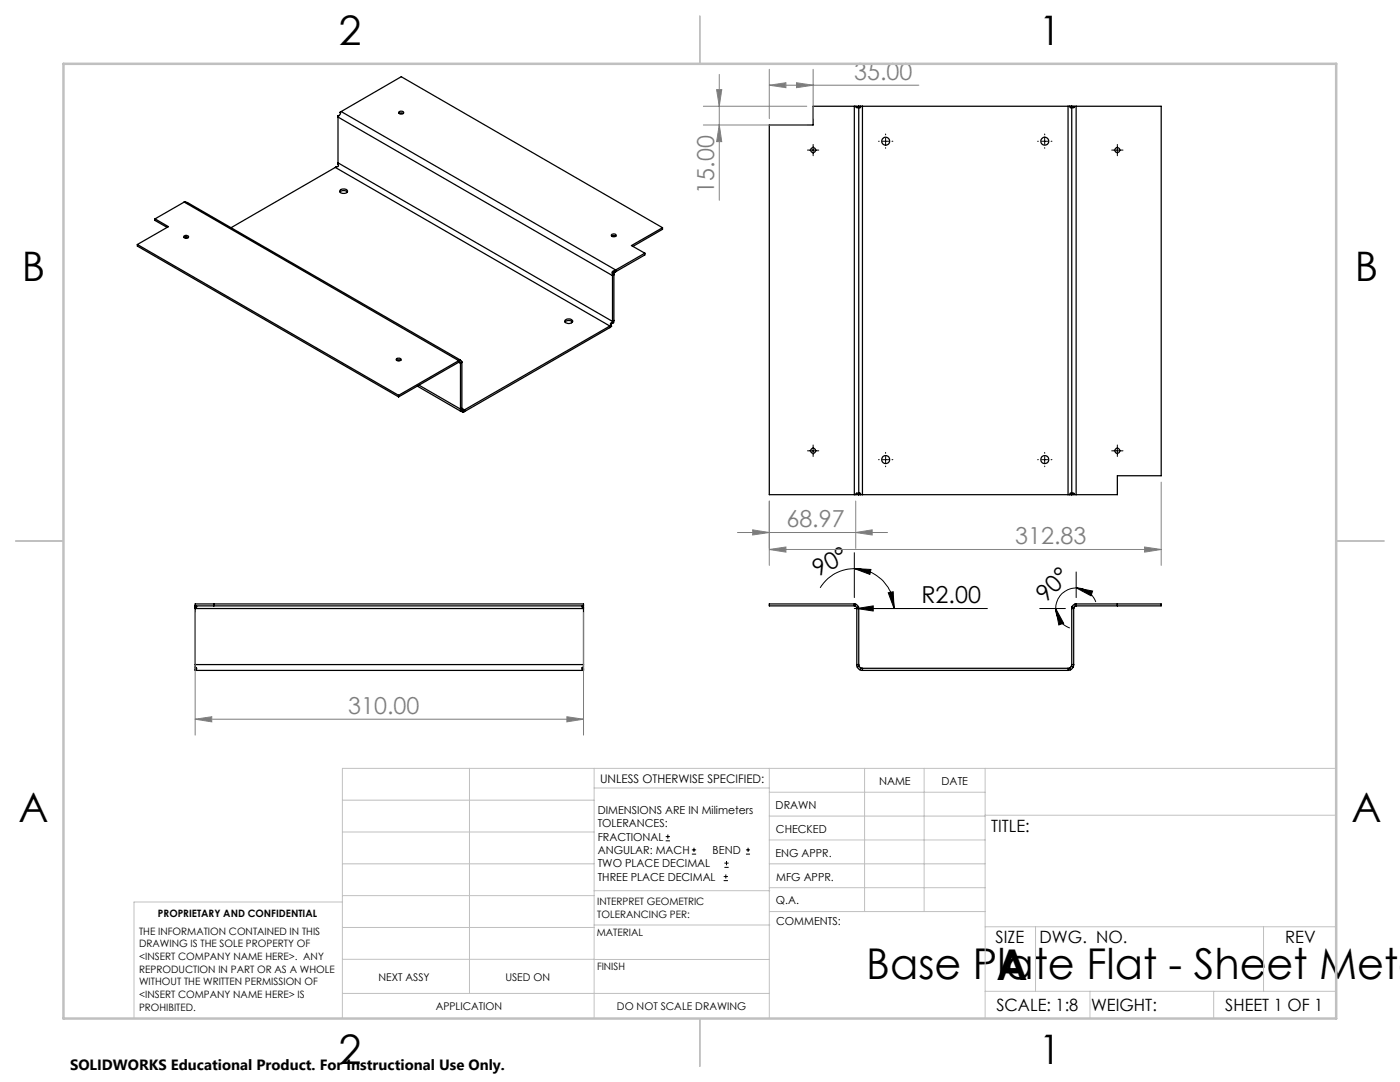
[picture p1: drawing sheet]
<svg xmlns="http://www.w3.org/2000/svg" width="279mm" height="216mm" viewBox="0 0 279 216" stroke-linecap="round" stroke-linejoin="round" font-family="sans-serif">
<g fill="none" stroke="#000" stroke-width=".25">
<path d="M66.9 33.4l-20.8 12M66.9 33.4l54.8 31.7M67.5 32.5l-.1 .3 .1 .4-.6 .2M67.5 23.4l54.7 31.6M67.5 32.5l54.7 31.6M67.5 23.4v9.1M67.5 23.1v.3M67.7 23l-.2 .1M67.8 38.3a1.09 1.09 0 0 1 1.5 0M67.9 38a.91 .91 0 0 1 1.5 .2 .91 .91 0 0 1-1.6-.1zM67.9 22.4v.3l-.2 .4h-.2M67.9 22.4v.2"/>
<path d="M68.1 22.3l-.2 .1M68.1 22.3l54.8 31.6M68.1 22.3l12-7 52.1 30.1M79.6 22.4a.52 .52 0 0 1 .5-.3 .52 .52 0 0 1 .4 .5 .52 .52 0 0 1-.5 .2 .52 .52 0 0 1-.4-.4zM79.7 22.6l.4-.1 .4 .1M170.5 21.2h.2a.33 .33 0 0 0 .3 .3 .33 .33 0 0 0 .3-.2v-.1M170.5 21.2v77.5M170.5 21.2h-8.2v3.7h-8.8v73.8h17M171.3 21.2h.1M171.3 21.2h-.3l-.1 .2M171.4 21.2l.2 .3 .2-.3M171.4 21.2v77.5"/>
<path d="M171.8 21.2h.3M171.8 21.2h-.2l-.1 .2M172.1 21.2v77.5M172.1 21.2h41M213.1 21.2h.4M213.1 21.2v77.5M213.5 21.2l.1 .3 .3-.3M213.5 21.2h.1l.2 .2M213.9 21.2h.1M213.9 21.2v77.5M213.9 21.2a.32 .32 0 0 0 .3 .3 .32 .32 0 0 0 .4-.3h.2M213.9 21.2h.4v.2"/>
<path d="M214.8 21.2v77.5M214.8 21.2h16.9v73.7h-8.7v3.8h-8.2M27.4 48.8l52.2 30.1M27.4 48.8v.3l52.2 30.1M30.9 43.7l2.7 1.5-6.2 3.6M30.9 43.7v.3l2.4 1.4M36.7 47.1a.52 .52 0 0 1 .5-.1 .52 .52 0 0 1 .4 .4 .51 .51 0 0 1-.5 .2 .51 .51 0 0 1-.4-.5zM36.7 47.4l.4-.1 .5 .1M36.8 40.3h.2l.4 .1 54.4 31.4M36.8 40.3l-5.9 3.4M36.8 40.3l54.7 31.7M37.1 47.3v.3"/>
<path d="M122 46.8a.51 .51 0 0 1 .6-.1 .51 .51 0 0 1 .3 .4 .5 .5 0 0 1-.5 .2 .5 .5 0 0 1-.4-.5zM122.1 47.1l.4-.1 .4 .1M122.2 55v9.1M122.3 54.7l-.1 .3M122.5 54.8l-.3 .2M122.5 54.8v9.2M122.6 54.7l-.1 .1M122.6 54.7h-.3M122.7 54a.39 .39 0 0 0-.5 .2 .39 .39 0 0 0 .1 .5M122.7 54l.1 .3M122.8 54.3h-.3a.22 .22 0 0 0-.1 .2 .22 .22 0 0 0 .2 .2M122.9 53.9l-.2 .1"/>
<path d="M122.9 54.2l-.1 .1M122.9 53.9v.3M128.7 50.5l-5.8 3.4M128.7 50.5v.4l-5.8 3.3M132.2 45.4l-6.2 3.6 2.7 1.5M132.2 45.4v.4l-5.9 3.4M79.2 71.9l.2-.1 .6 .1M79.2 71.5h.6l.2 .1a.49 .49 0 0 1-.4 .4 .49 .49 0 0 1-.5-.4zM79.6 78.9v.3M83.3 77l8.6 5.1M83.6 76.9l8.3 4.7M91.5 72l-11.9 6.9"/>
<path d="M91.5 72.3l-11.9 6.9M91.5 72v.3M91.5 72.3l.4 .2M91.7 72.2l.2 .2M91.8 71.9l-.1-.1 .4 .3M91.8 71.9l-.3 .1M91.8 71.9l-.3 .4M91.9 72.4v.1M91.9 72.5v9.1M92.1 72.1l.1 .2M92.1 72.1l-.2 .3M92.2 72.3l-.3 .2"/>
<path d="M92.2 72.3v9.2M112.7 64.2a1.1 1.1 0 0 1 1.5 0M112.8 63.9a.95 .95 0 0 1 1.5 .3 .91 .91 0 0 1-1.6-.2zM121.7 65.1l-29 16.7M121.7 65.1v.3M121.7 65.4l-29 16.7M122 64.8l-.3 .3M122 64.8l.1 .3-.4 .3M122.2 64.4l-.4 .1 .2 .3M122.2 64.1v.3M122.3 64.4l-.3 .5M122.5 64l-.1 .4h-.2"/>
<path d="M122.5 64l-.3 .1M91.9 81.6l.1 .4M92 82h-.1l.5 .2M92.2 81.5l.1 .2-.3 .3M92.2 81.5l-.3 .1M92.2 81.5l.5 .3M92.2 81.7l.3 .2M92.5 81.9l-.1 .3M92.7 82.1l-.3 .1M92.7 81.8l-.2 .1M92.7 81.8v.3M170.5 98.7h.3a.29 .29 0 0 1 .3-.3 .29 .29 0 0 1 .2 .3"/>
<path d="M170.9 98.4l.1 .3h.3M171.3 98.7h.1M171.4 98.7l.1-.3 .2 .1 .1 .2M171.5 98.4l.1 .3h.2M171.8 98.7h.3M172.1 98.7h41M213.1 98.7h.4M213.5 98.7l.1-.3h.1l.2 .3M213.7 98.4l-.1 .3h-.1M213.9 98.7h.1M213.9 98.7l.1-.2a.35 .35 0 0 1 .3-.1 .35 .35 0 0 1 .3 .3h.2M214.3 98.5v.2h-.4"/>
<path d="M38.9 121.2v.2M38.9 120.9l.4 .1-.4 .2M38.9 133.6v.2h77.6v-.2M38.9 132.6v.5a.32 .32 0 0 1 .3 .2 .32 .32 0 0 1-.1 .3h-.2M38.9 121.4h77.6M38.9 132.6h77.6M38.9 120.9h77.6M38.9 120.9v-.4h77.6v.4M38.9 121.4v11.2M39.2 121l-.3 .2M39.2 133.2l-.3 .1v.3M42.7 120.5v.4"/>
<path d="M116.2 133.2l.3 .1v.3M116.2 121l.3 .2M116.5 120.9l-.4 .1 .4 .2M116.5 121.2v.2M116.5 132.6v.5a.27 .27 0 0 0-.4 .3 .27 .27 0 0 0 .4 .2M116.5 121.4v11.2M170.5 120.9h.1M170.5 120.5l.3 .1M170.5 120.5v.4M170.5 120.5h-17v.4h17M170.6 120.9l.4 .3M170.8 120.6l.5 .5"/>
<path d="M170.8 120.6l-.2 .3M171 121.2v.2M171 132.6l.1 .5M171 121.4h.4M171 132.6h.4M171 121.4v11.2M171.1 133.1l.5 .5M171.3 121.1l.1 .3M171.3 121.1l-.3 .1M171.4 132.6v.3M171.4 121.4v11.2M171.4 132.9l.4 .4"/>
<path d="M171.4 132.9l-.3 .2M171.6 133.6l.5 .2M171.8 133.3h.3M171.8 133.3l-.2 .3M172.1 133.3v.5M172.1 133.3h41M172.1 133.8h41M213.1 133.3v.5M213.5 133.3h-.4M213.5 133.3l.1 .3M213.6 133.6l-.5 .2M213.8 132.9l-.3 .4"/>
<path d="M213.8 132.9l.4 .2M213.9 132.6l-.1 .3M213.9 121.4h.4M213.9 132.6h.4M213.9 121.4v11.2M213.9 121.1v.3M213.9 121.1l.4 .1M214.2 133.1l-.6 .5M214.3 132.6l-.1 .5M214.3 121.4v11.2M214.3 121.2v.2M214.5 120.6l-.6 .5"/>
<path d="M214.5 120.6l.1 .3M214.6 120.9l-.3 .3M214.8 120.5l-.3 .1M214.8 120.9h-.2M214.8 120.5v.4M214.8 120.5h16.9v.4h-16.9M223 120.5v.4"/>
<circle cx="162.3" cy="29.9" r=".5"/>
<circle cx="176.8" cy="28.2" r=".79"/>
<circle cx="208.5" cy="28.2" r=".8"/>
<circle cx="223" cy="30" r=".5"/>
<circle cx="162.3" cy="89.9" r=".51"/>
<circle cx="176.8" cy="91.7" r=".8"/>
<circle cx="208.5" cy="91.7" r=".8"/>
<circle cx="223" cy="90" r=".5"/>
</g>
<g fill="none" stroke="#000" stroke-width=".2">
<path d="M161.1 30h2.3M162.3 28.8v2.3M175.3 28.2h.2M176.1 28.2h1.3M176.7 26.7v.2M176.7 27.6v1.2M176.7 29.5v.1M178 28.2h.2M207.1 28.2h.1M207.9 28.2h1.2M208.5 26.7v.2M208.5 27.6v1.2"/>
<path d="M208.5 29.5v.1M209.8 28.2h.1M221.9 30h2.2M223 28.8v2.3M161.1 90h2.3M162.3 88.8v2.3M175.3 91.7h.2M176.1 91.7h1.3M176.7 90.3v.2M176.7 91.1v1.3M176.7 93v.1M178 91.7h.2"/>
<path d="M207.1 91.7h.1M207.9 91.7h1.2M208.5 90.3v.2M208.5 91.1v1.3M208.5 93v.1M209.8 91.7h.1M221.9 90h2.2M223 88.8v2.3M170.5 113.5l3.3 .1-.2 1zM170.5 113.5a7.9 7.9 0 0 1 7.9 7.9M170.5 113.5a7.9 7.9 0 0 0-6.8 3.8M170.5 110.3v8.9"/>
<path d="M177.3 118.3l1-.2 .1 3.3zM214.8 117.3l3.3 .6-.4 1zM214.8 117.3a4.1 4.1 0 0 0-4.1 4.1M214.8 117.3a4.2 4.2 0 0 1 3.9 2.8M214.8 114.1v5.1M170.5 121.4h26.6M171 121.4l3.3-.5v1zM207.5 121.4h5.1M210.7 121.4l1.6 3-1 .3zM210.7 121.4a4.2 4.2 0 0 0 2.8 3.9M132.9 167.8h.8M132.9 166.9h.8"/>
<path d="M133.3 166.5v.9M138.1 170.4h.8M138.1 169.6h.8M138.5 169.2v.8M144.4 175.7h.9M144.4 174.9h.9M144.6 173.1h.8M144.6 172.2h.8M144.9 174.5v.8M145 171.8v.8M148.9 170.4h.8M148.9 169.6h.8"/>
<path d="M149.3 169.2v.8"/>
</g>
<g fill="none" stroke="#808080" stroke-width=".2">
<path d="M143 17.9h1l-.5 3.3zM143.5 14.9v25.1M153.5 17l3.3-.5v1zM153.5 13.8v9.9M153.5 17h29.9M159 16.5l3.3 .5-3.3 .5zM162.3 13.8v9.9M140.4 24.9h20.6M140.4 21.2h20.6M143.5 24.9l.5 3.4h-1zM153.5 100v12.8M170.8 100v9.4"/>
<path d="M231.7 96.2v16.6M147.2 106.3h29.9M150.2 105.7l3.3 .6-3.3 .5zM153.5 109.6l3.3-.5v1.1zM153.5 109.6h78.2M170.8 106.3l3.3-.6v1.1zM228.4 109.1l3.3 .5-3.3 .6zM38.9 122.2v24.5M116.5 122.2v24.5M38.9 143.5l3.4-.5v1zM38.9 143.5h77.6M113.1 143l3.4 .5-3.4 .5z"/>
</g>
<g fill="none" stroke="#c0c0c0" stroke-width=".2">
<path d="M68.3 159.7h50.3M93.7 153.3v44.9M118.6 153.3v49.9M118.6 157.2h34.9M153.5 153.3v49.9M153.5 158.1h43.1M172.5 153.3v28.6M184.4 153.3v28.6M196.6 153.3v49.9M266.7 153.3h-198.4v49.9M68.3 178.7h50.3M68.3 172.4h50.3"/>
<path d="M68.3 166h50.3M68.3 180h-41.6v23.2M118.6 177.7h35M153.5 167.6h43.1M153.5 162.8h43.1M153.5 172.4h43.1M153.5 177.1h43.1M196.6 162.7h70.1M68.3 198.2h85.2M68.3 191.4l85.2 .1M68.3 185.1h50.3M118.6 184.6h35"/>
<path d="M153.6 181.9h43M196.6 197.8h70.1M196.6 184.9h70.1M206.7 184.9v12.9M217.5 197.8v5.4M242.2 197.8v5.4M252.2 184.9v12.9"/>
</g>
<path d="M139.7 3.2v9.5M3.1 107.9h9.6M266.7 107.9h9.5M139.7 203.2v9.6" fill="none" stroke="#c0c0c0" stroke-width=".25"/>
<path d="M12.7 12.7h254v190.5h-254z" fill="none" stroke="#c0c0c0" stroke-width=".5"/>
<g fill="#000">
<path d="M171 121.4l3.3-.5v1z"/>
<path d="M177.3 118.3l1-.2 .1 3.3zM170.5 113.5l3.3 .1-.2 1z"/>
<path d="M210.7 121.4l.6 3.3 1-.3zM214.8 117.3l2.9 1.6 .4-1z"/>
</g>
<g fill="#808080">
<path d="M153.5 17l3.3-.5v1zM159 16.5l3.3 .5-3.3 .5z"/>
<path d="M153.5 109.6l3.3-.5v1.1zM228.4 109.1l3.3 .5-3.3 .6z"/>
<path d="M143.5 24.9l.5 3.4h-1zM143 17.9h1l-.5 3.3z"/>
<path d="M150.2 105.7l3.3 .6-3.3 .5zM170.8 106.3l3.3-.6v1.1zM38.9 143.5l3.4-.5v1zM113.1 143l3.4 .5-3.4 .5z"/>
</g>
<g font-size="8.5">
<text x="172.9" y="195.4">Base Plate Flat - Sheet Meta</text>
<text x="198.9" y="195.5">A</text>
</g>
<g font-size="8.1">
<text x="67.6" y="8.9">2</text>
<text x="207.3" y="8.9">1</text>
<text x="4.4" y="56.1">B</text>
<text x="270.4" y="56.1">B</text>
<text x="3.7" y="164.1">A</text>
<text x="269.7" y="164.1">A</text>
<text x="67.6" y="212.4">2</text>
<text x="207.3" y="212.4">1</text>
</g>
<g font-size="4.7" fill="#808080">
<text x="170.5" y="16">35.00</text>
<text x="142.5" y="38.7" transform="rotate(-90 142.5 38.7)">15.00</text>
<text x="156.9" y="105.2">68.97</text>
<text x="202.6" y="108.6">312.83</text>
<text x="69.5" y="142.5">310.00</text>
</g>
<g font-size="4.7">
<text x="163.2" y="115.1" transform="rotate(-28 163.2 115.1)">90°</text>
<text x="183.9" y="120.4">R2.00</text>
<text x="208.7" y="120.3" transform="rotate(-45 208.7 120.3)">90°</text>
</g>
<g font-size="3.4">
<text x="197.8" y="166">TITLE:</text>
<text x="198.7" y="188.1">SIZE</text>
<text x="207.5" y="188.1">DWG. NO.</text>
<text x="256.5" y="188.2">REV</text>
<text x="198.8" y="201.7">SCALE: 1:8</text>
<text x="217.7" y="201.8">WEIGHT:</text>
<text x="244.5" y="201.7">SHEET 1 OF 1</text>
</g>
<text font-size="3" x="14" y="213.5">SOLIDWORKS Educational Product. For Instructional Use Only.</text>
<text font-size="2.4" x="119.8" y="156.2">UNLESS OTHERWISE SPECIFIED:</text>
<g font-size="2.2">
<text x="154.8" y="161.4">DRAWN</text>
<text x="175.4" y="156.6">NAME</text>
<text x="187.9" y="156.7">DATE</text>
<text x="119.3" y="162.4">DIMENSIONS ARE IN Milimeters</text>
<text x="119.3" y="165.1">TOLERANCES:</text>
<text x="119.3" y="167.8">FRACTIONAL</text>
<text x="154.9" y="166.3">CHECKED</text>
<text x="119.3" y="170.4">ANGULAR: MACH</text>
<text x="119.3" y="173.1">TWO PLACE DECIMAL</text>
<text x="142.2" y="170.4">BEND</text>
<text x="154.8" y="170.9">ENG APPR.</text>
<text x="119.3" y="175.7">THREE PLACE DECIMAL</text>
<text x="154.9" y="175.7">MFG APPR.</text>
<text x="154.9" y="180.4">Q.A.</text>
<text x="154.9" y="184.6">COMMENTS:</text>
</g>
<g font-size="2.1">
<text x="75.5" y="195.7">NEXT ASSY</text>
<text x="100.9" y="195.7">USED ON</text>
<text x="86.9" y="201.5">APPLICATION</text>
<text x="123.1" y="201.6">DO NOT SCALE DRAWING</text>
</g>
<g font-size="2">
<text x="31.5" y="182.9">PROPRIETARY AND CONFIDENTIAL</text>
<text x="119.2" y="180.6">INTERPRET GEOMETRIC</text>
<text x="119.2" y="183.1">TOLERANCING PER:</text>
<text x="27.8" y="186.5">THE INFORMATION CONTAINED IN THIS</text>
<text x="27.8" y="189">DRAWING IS THE SOLE PROPERTY OF</text>
<text x="27.8" y="191.6">&lt;INSERT COMPANY NAME HERE&gt;. ANY</text>
<text x="119.1" y="186.7">MATERIAL</text>
<text x="27.8" y="194.1">REPRODUCTION IN PART OR AS A WHOLE</text>
<text x="27.8" y="196.6">WITHOUT THE WRITTEN PERMISSION OF</text>
<text x="119.1" y="193.5">FINISH</text>
<text x="27.8" y="199.1">&lt;INSERT COMPANY NAME HERE&gt; IS</text>
<text x="27.8" y="201.7">PROHIBITED.</text>
</g>
</svg>
